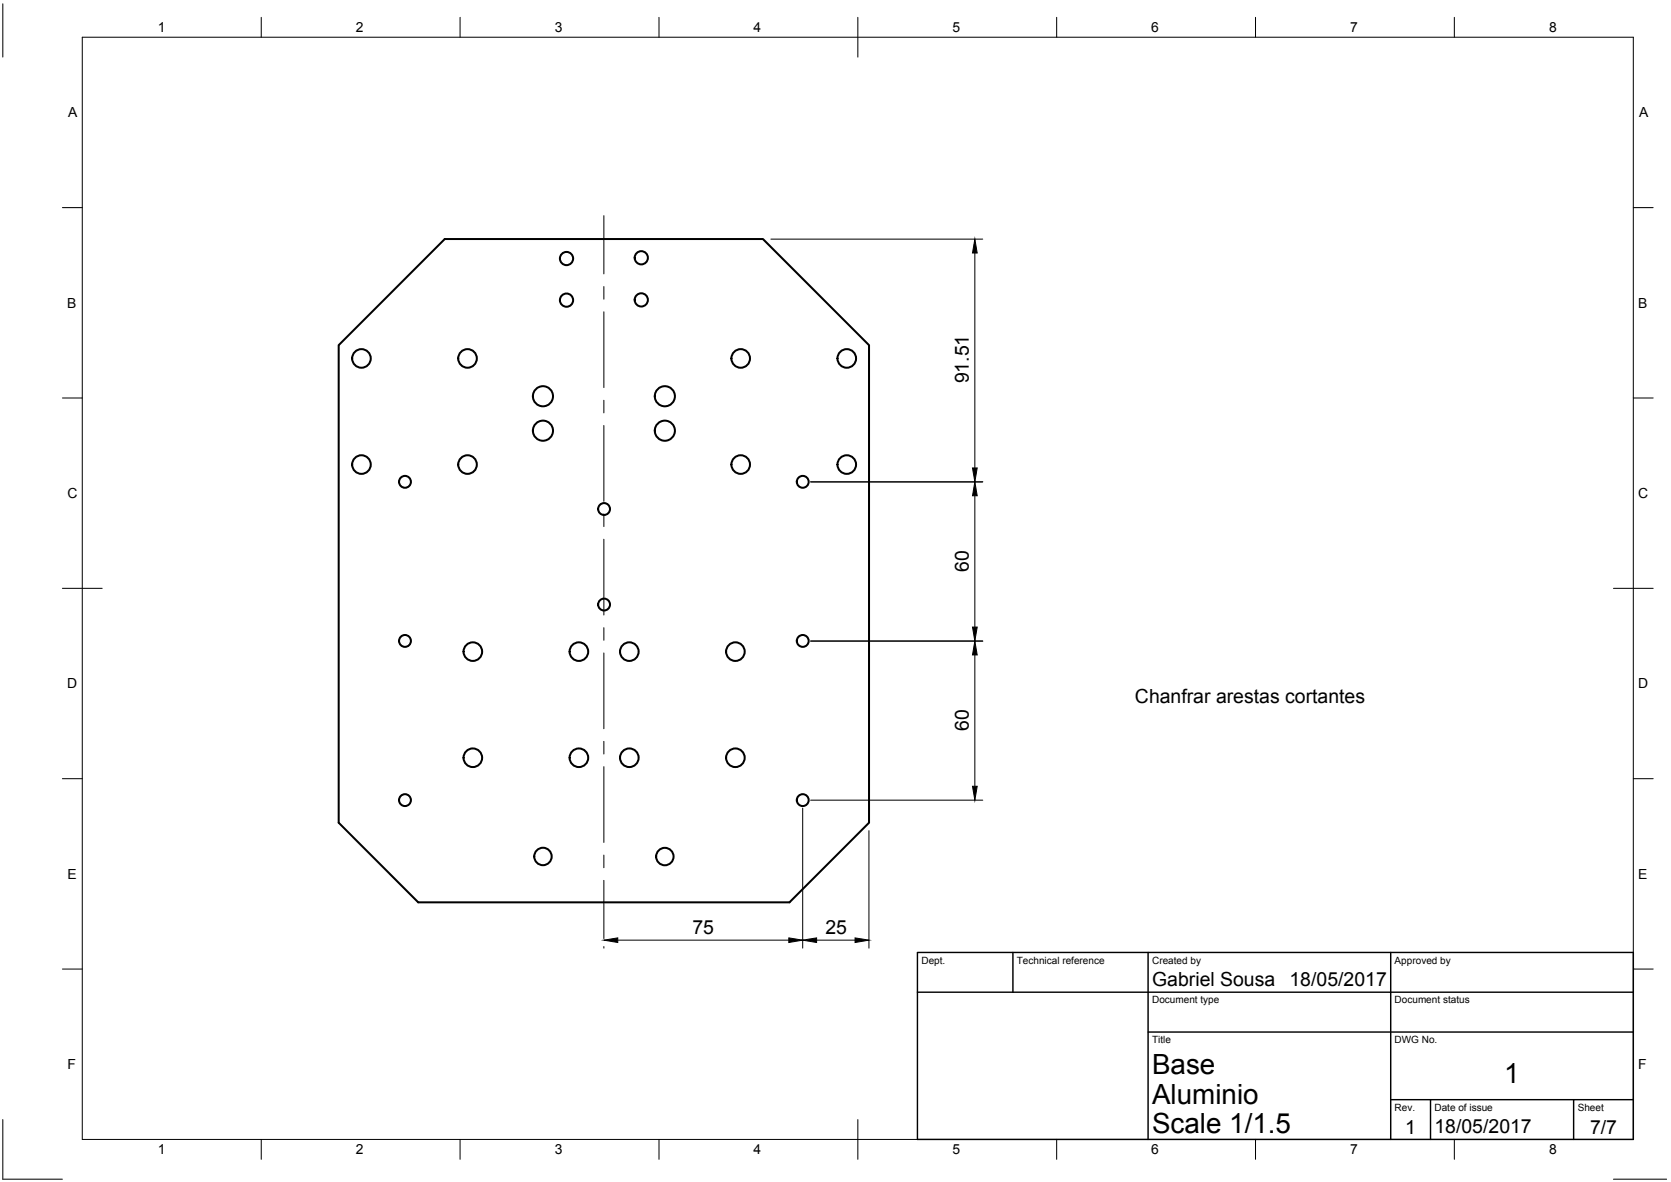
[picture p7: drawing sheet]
<svg xmlns="http://www.w3.org/2000/svg" width="420mm" height="297mm" viewBox="0 0 420 297" stroke-linecap="round" stroke-linejoin="round" font-family="sans-serif">
<!-- layer: Visible -->
<g fill="none" stroke="#000" stroke-width=".51">
<path d="M85.2 86.7l26.6-26.6h80l26.7 26.6v120.1l-20 20h-93.3l-20-20z"/>
<circle cx="142.4" cy="65" r="1.66"/>
<circle cx="142.4" cy="75.4" r="1.66"/>
<circle cx="161.2" cy="75.4" r="1.66"/>
<circle cx="161.2" cy="64.8" r="1.66"/>
<circle cx="90.9" cy="90.1" r="2.34"/>
<circle cx="117.6" cy="90.1" r="2.34"/>
<circle cx="136.5" cy="99.6" r="2.53"/>
<circle cx="167.2" cy="99.6" r="2.53"/>
<circle cx="186.2" cy="90.1" r="2.34"/>
<circle cx="212.9" cy="90.1" r="2.34"/>
<circle cx="90.9" cy="116.7" r="2.34"/>
<circle cx="117.6" cy="116.7" r="2.34"/>
<circle cx="136.5" cy="108.2" r="2.53"/>
<circle cx="167.2" cy="108.2" r="2.53"/>
<circle cx="186.2" cy="116.7" r="2.34"/>
<circle cx="212.9" cy="116.7" r="2.34"/>
<circle cx="101.8" cy="121.1" r="1.49"/>
<circle cx="151.9" cy="127.9" r="1.49"/>
<circle cx="201.8" cy="121.1" r="1.49"/>
<circle cx="151.9" cy="151.9" r="1.49"/>
<circle cx="101.8" cy="161.1" r="1.49"/>
<circle cx="118.9" cy="163.8" r="2.34"/>
<circle cx="145.6" cy="163.8" r="2.34"/>
<circle cx="158.2" cy="163.8" r="2.34"/>
<circle cx="184.9" cy="163.8" r="2.34"/>
<circle cx="201.8" cy="161.1" r="1.49"/>
<circle cx="118.9" cy="190.4" r="2.34"/>
<circle cx="145.6" cy="190.4" r="2.34"/>
<circle cx="158.2" cy="190.4" r="2.34"/>
<circle cx="184.9" cy="190.4" r="2.34"/>
<circle cx="101.8" cy="201.1" r="1.49"/>
<circle cx="136.5" cy="215.2" r="2.19"/>
<circle cx="167.2" cy="215.3" r="2.19"/>
<circle cx="201.8" cy="201.1" r="1.49"/>
</g>
<!-- layer: Border -->
<g fill="none" stroke="#000" stroke-width=".25">
<path d="M.7 1v13.4M20.7 9.4h390v276.9h-390zM65.7 4.4v5M115.7 4.4v5M165.7 4.4v5M215.7 4.4v10M265.7 4.4v5M315.7 4.4v5M365.7 4.4v5M15.7 52.2h5M410.7 52.2h5M15.7 100h5"/>
<path d="M410.7 100h5M15.7 147.8h10M405.7 147.8h10M15.7 195.7h5M410.7 195.7h5M15.7 243.5h5M410.7 243.5h5M.7 281.3v15h15M65.7 286.3v5M115.7 286.3v5M165.7 286.3v5M215.7 281.3v10"/>
<path d="M265.7 286.3v5M315.7 286.3v5M365.7 286.3v5M405.7 296.3h13.4"/>
</g>
<!-- layer: TitleBlock -->
<path d="M230.7 239.4h180v46.9h-180zM254.7 239.4v9.9M288.7 239.4v46.9M349.7 239.4v46.9M230.7 249.3h180M288.7 259.4h122M349.7 276.4h61M359.7 276.4v9.9M395.7 276.4v9.9" fill="none" stroke="#000" stroke-width=".36"/>
<!-- layer: Center Lines -->
<g fill="none" stroke="#000" stroke-width=".25">
<path d="M151.8 54.2v14.6M151.8 72v3.2M151.8 78.4v19M151.8 100.6v3.2M151.8 106.9v19.1M151.8 129.2v3.1M151.8 135.5v19.1M151.8 157.7v3.2M151.8 164.1v19M151.8 186.3v3.2M151.8 192.7v19M151.8 214.9v3.2"/>
<path d="M151.8 221.2v14.7"/>
</g>
<!-- layer: Dimensions -->
<path d="M193.8 60.1h53.3M245.1 63.6v54M203.8 121.1h43.3M245.1 124.6v33M203.8 161.1h43.3M245.1 164.6v33M201.8 203.1v35.2M203.8 201.1h43.3M218.5 208.7v29.6M151.8 237.9v.4M155.3 236.3h43M205.3 236.3h9.7" fill="none" stroke="#000" stroke-width=".25"/>
<path d="M245.1 60.1l.6 3.5h-1.2zM244.5 117.6h1.2l-.6 3.5zM245.1 121.1l.6 3.5h-1.2zM244.5 157.6h1.2l-.6 3.5zM245.1 161.1l.6 3.5h-1.2zM244.5 197.6h1.2l-.6 3.5zM151.8 236.3l3.5-.6v1.2zM198.3 235.7l3.5 .6-3.5 .6zM201.8 236.3l3.5-.6v1.2zM215 235.7l3.5 .6-3.5 .6z" fill="#000" stroke="#000" stroke-width=".25"/>
<g font-size="7">
<text x="289.7" y="269.9">Base</text>
<text x="378.2" y="272.2">1</text>
<text x="289.7" y="277.3">Aluminio</text>
<text x="289.7" y="284.8">Scale 1/1.5</text>
</g>
<g font-size="4.9">
<text x="243.6" y="96.4" transform="rotate(-90 243.6 96.4)">91.51</text>
<text x="243.6" y="143.8" transform="rotate(-90 243.6 143.8)">60</text>
<text x="285.4" y="176.7">Chanfrar arestas cortantes</text>
<text x="243.6" y="183.8" transform="rotate(-90 243.6 183.8)">60</text>
<text x="174.1" y="234.7">75</text>
<text x="207.5" y="234.7">25</text>
<text x="289.7" y="247.8">Gabriel Sousa</text>
<text x="324.2" y="247.8">18/05/2017</text>
<text x="353.3" y="285">1</text>
<text x="360.7" y="284.8">18/05/2017</text>
<text x="399.8" y="285">7/7</text>
</g>
<g font-size="3.5">
<text x="39.7" y="8.1">1</text>
<text x="89.5" y="8.1">2</text>
<text x="139.5" y="8.1">3</text>
<text x="189.4" y="8.1">4</text>
<text x="239.5" y="8.1">5</text>
<text x="289.4" y="8.1">6</text>
<text x="339.5" y="8.1">7</text>
<text x="389.5" y="8.1">8</text>
<text x="17.1" y="29.5">A</text>
<text x="412.1" y="29.5">A</text>
<text x="16.9" y="77.3">B</text>
<text x="411.9" y="77.3">B</text>
<text x="16.9" y="125.2">C</text>
<text x="411.9" y="125.2">C</text>
<text x="16.9" y="173">D</text>
<text x="411.9" y="173">D</text>
<text x="16.9" y="220.9">E</text>
<text x="411.9" y="220.9">E</text>
<text x="16.9" y="268.7">F</text>
<text x="411.9" y="268.7">F</text>
<text x="39.7" y="290.1">1</text>
<text x="89.5" y="290.1">2</text>
<text x="139.5" y="290.1">3</text>
<text x="189.4" y="290.1">4</text>
<text x="239.5" y="290.1">5</text>
<text x="289.4" y="290.1">6</text>
<text x="339.5" y="290.1">7</text>
<text x="389.5" y="290.1">8</text>
</g>
<g font-size="2.5">
<text x="231.7" y="242.1">Dept.</text>
<text x="255.7" y="242.1">Technical reference</text>
<text x="289.7" y="242.1">Created by</text>
<text x="350.7" y="242.1">Approved by</text>
<text x="289.7" y="252.1">Document type</text>
<text x="350.7" y="252.1">Document status</text>
<text x="289.7" y="262.1">Title</text>
<text x="350.7" y="262.1">DWG No.</text>
<text x="350.7" y="279.1">Rev.</text>
<text x="360.7" y="279.1">Date of issue</text>
<text x="396.7" y="279.1">Sheet</text>
</g>
</svg>
